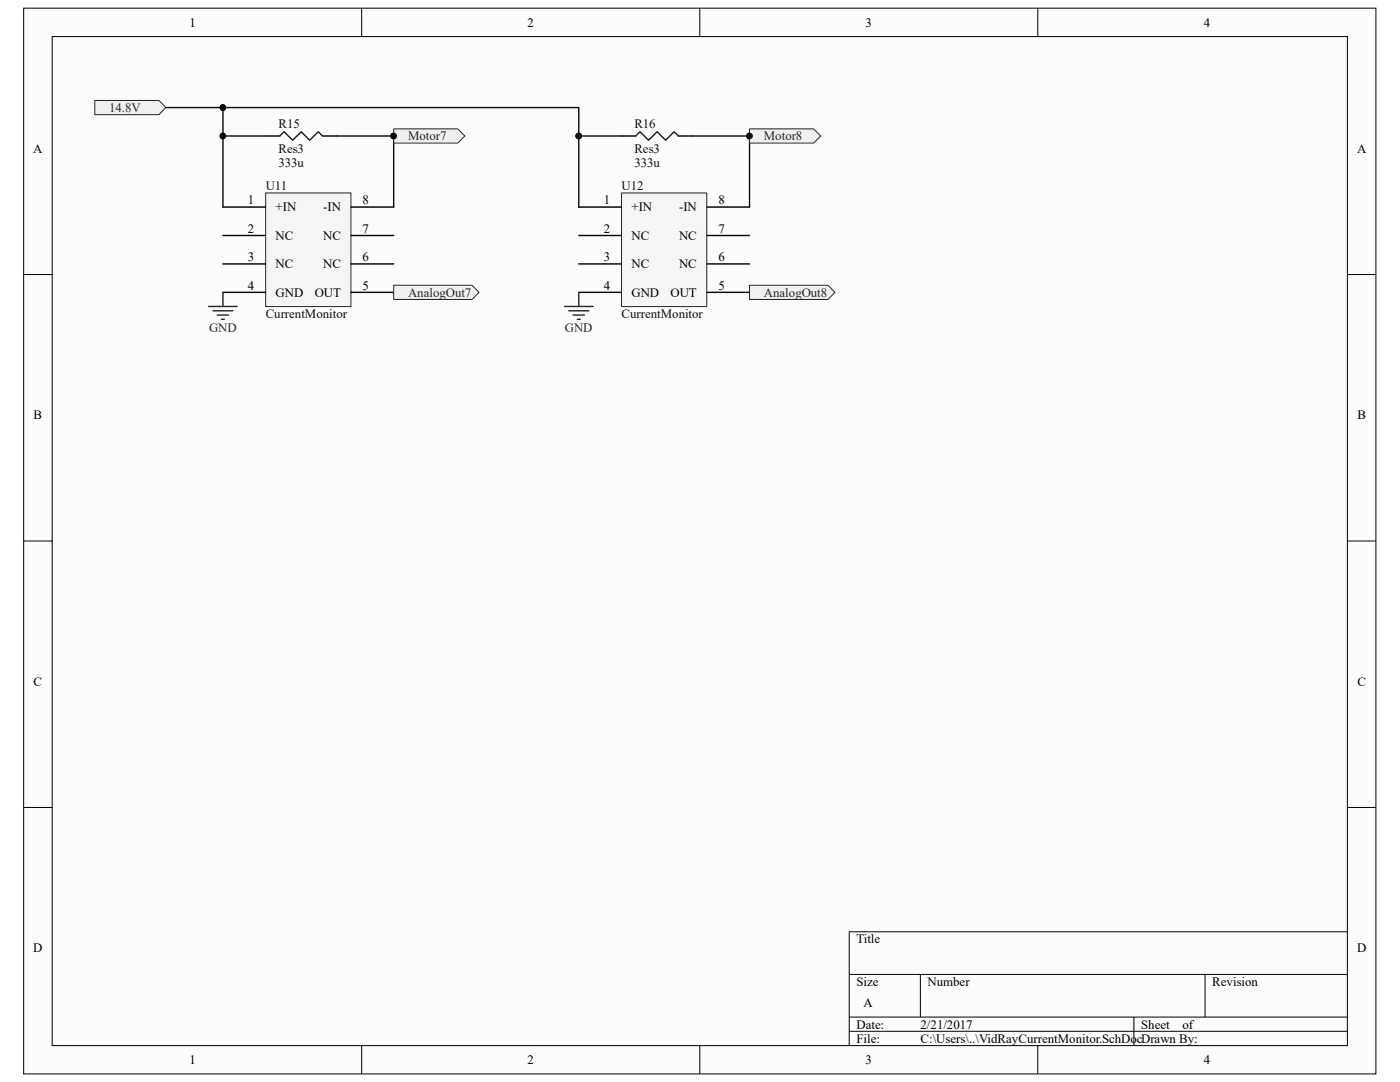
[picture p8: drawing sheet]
<svg xmlns="http://www.w3.org/2000/svg" width="279mm" height="216mm" viewBox="0 0 279 216" stroke-linecap="round" stroke-linejoin="round" font-family="sans-serif">
<path d="M4.7 1.7h269.9v212.6h-269.9z" fill="#fcfcfc"/>
<path d="M4.7 1.6h269.9v212.7h-269.9z" fill="none" stroke="#000" stroke-width=".2"/>
<path d="M10.4 7.3h258.5v201.3h-258.5z" fill="#fcfcfc"/>
<g fill="none" stroke="#000" stroke-width=".2">
<path d="M10.4 7.3h258.5v201.3h-258.5zM72.2 1.6v5.7M139.7 1.6v5.7M207.1 1.6v5.7M4.7 54.8h5.7M268.9 54.8h5.7M4.7 107.9h5.7M268.9 107.9h5.7M4.7 161.1h5.7M268.9 161.1h5.7M169.5 194.4h99.4M183.7 194.4v8.5"/>
<path d="M240.5 194.4v8.5M268.9 185.9h-99.4v22.7M72.2 208.6v5.7M139.7 208.6v5.7M169.5 202.9h99.4M169.5 205.8h99.4M207.1 208.6v5.7M226.3 202.9v5.7"/>
</g>
<path d="M53 38.5h17v22.7h-17z" fill="#f5f5f5"/>
<path d="M53 38.5h17v22.7h-17z" fill="none" stroke="#262626" stroke-width=".2"/>
<path d="M53 27.1h2.8M64.4 27.1h2.8M44.5 41.3h8.5M44.5 47h8.5M44.5 52.7h8.5M44.5 58.3h8.5M70 41.3h8.6M70 47h8.6M70 52.7h8.6M70 58.3h8.6" fill="none" stroke="#000" stroke-width=".28"/>
<path d="M55.8 27.1l.9-.8 1.7 1.7 1.7-1.7 1.7 1.7 1.7-1.7 .9 .8" fill="none" stroke="#1c1c1c" stroke-width=".28"/>
<path d="M44.5 58.3v2.9M41.6 61.2h5.7M42.5 62h4M43.3 62.9h2.3M44.2 63.7h.6" fill="none" stroke="#262626" stroke-width=".28"/>
<path d="M78.6 56.9h15.6l1.4 1.4-1.4 1.5h-15.6z" fill-rule="evenodd" fill="#f0f0f0" stroke="#262626" stroke-width=".2"/>
<path d="M124.1 38.5h17v22.7h-17z" fill="#f5f5f5"/>
<path d="M124 38.5h17.1v22.7h-17.1z" fill="none" stroke="#262626" stroke-width=".2"/>
<path d="M124 27.1h2.9M135.4 27.1h2.8M115.5 41.3h8.5M115.5 47h8.5M115.5 52.7h8.5M115.5 58.3h8.5M141.1 41.3h8.5M141.1 47h8.5M141.1 52.7h8.5M141.1 58.3h8.5" fill="none" stroke="#000" stroke-width=".28"/>
<path d="M126.9 27.1l.8-.8 1.7 1.7 1.7-1.7 1.7 1.7 1.7-1.7 .9 .8" fill="none" stroke="#1c1c1c" stroke-width=".28"/>
<path d="M115.5 58.3v2.9M112.7 61.2h5.6M113.5 62h4M114.4 62.9h2.2M115.2 63.7h.6" fill="none" stroke="#262626" stroke-width=".28"/>
<path d="M149.6 56.9h15.6l1.4 1.4-1.4 1.5h-15.6z" fill-rule="evenodd" fill="#f0f0f0" stroke="#262626" stroke-width=".2"/>
<path d="M53 27.1h-8.5v14.2M67.2 27.1h11.4v14.2M124 27.1h-8.5v14.2M138.2 27.1h11.4v14.2" fill="none" stroke="#0e0e0e" stroke-width=".28"/>
<g fill="#0e0e0e" stroke="#0e0e0e" stroke-width=".2">
<circle cx="44.5" cy="27.1" r=".56"/>
<circle cx="78.6" cy="27.1" r=".57"/>
<circle cx="115.5" cy="27.1" r=".56"/>
<circle cx="149.6" cy="27.1" r=".56"/>
</g>
<path d="M78.6 25.7h12.8l1.4 1.4-1.4 1.5h-12.8z" fill-rule="evenodd" fill="#f0f0f0" stroke="#262626" stroke-width=".2"/>
<circle cx="78.6" cy="27.1" r=".57" fill="#0e0e0e" stroke="#0e0e0e" stroke-width=".2"/>
<path d="M149.6 25.7h12.8l1.4 1.4-1.4 1.5h-12.8z" fill-rule="evenodd" fill="#f0f0f0" stroke="#262626" stroke-width=".2"/>
<circle cx="149.6" cy="27.1" r=".56" fill="#0e0e0e" stroke="#0e0e0e" stroke-width=".2"/>
<path d="M18.9 20h12.8l1.4 1.5-1.4 1.4h-12.8z" fill-rule="evenodd" fill="#f0f0f0" stroke="#262626" stroke-width=".2"/>
<path d="M33.1 21.5h11.4v5.6M44.5 21.5h71v5.6" fill="none" stroke="#0e0e0e" stroke-width=".28"/>
<g fill="#0e0e0e" stroke="#0e0e0e" stroke-width=".2">
<circle cx="44.5" cy="21.5" r=".56"/>
<circle cx="44.5" cy="27.1" r=".56"/>
<circle cx="115.5" cy="27.1" r=".56"/>
</g>
<g font-size="2.6">
<text x="37.8" y="5.3">1</text>
<text x="105.3" y="5.3">2</text>
<text x="172.8" y="5.3">3</text>
<text x="240.2" y="5.3">4</text>
<text x="6.6" y="30.5">A</text>
<text x="270.8" y="30.5">A</text>
<text x="49.5" y="40.8">1</text>
<text x="72.3" y="40.8">8</text>
<text x="120.5" y="40.8">1</text>
<text x="143.4" y="40.8">8</text>
<text x="49.5" y="46.4">2</text>
<text x="55" y="42.2">+IN</text>
<text x="55" y="47.9">NC</text>
<text x="64.5" y="47.9">NC</text>
<text x="64.5" y="42.2">-IN</text>
<text x="72.3" y="46.4">7</text>
<text x="120.5" y="46.4">2</text>
<text x="126" y="42.2">+IN</text>
<text x="126" y="47.9">NC</text>
<text x="135.5" y="47.9">NC</text>
<text x="135.5" y="42.2">-IN</text>
<text x="143.4" y="46.4">7</text>
<text x="49.5" y="52.1">3</text>
<text x="55" y="53.5">NC</text>
<text x="64.5" y="53.5">NC</text>
<text x="72.3" y="52.1">6</text>
<text x="120.5" y="52.1">3</text>
<text x="126" y="53.5">NC</text>
<text x="135.5" y="53.5">NC</text>
<text x="143.4" y="52.1">6</text>
<text x="49.5" y="57.8">4</text>
<text x="55" y="59.2">GND</text>
<text x="62.8" y="59.2">OUT</text>
<text x="72.3" y="57.8">5</text>
<text x="120.5" y="57.8">4</text>
<text x="126" y="59.2">GND</text>
<text x="133.8" y="59.2">OUT</text>
<text x="143.4" y="57.8">5</text>
<text x="6.7" y="83.7">B</text>
<text x="270.9" y="83.7">B</text>
<text x="6.7" y="136.8">C</text>
<text x="270.9" y="136.8">C</text>
<text x="6.6" y="190">D</text>
<text x="170.9" y="188.2">Title</text>
<text x="270.8" y="190">D</text>
<text x="170.9" y="196.7">Size</text>
<text x="185.1" y="196.7">Number</text>
<text x="241.9" y="196.7">Revision</text>
<text x="172.3" y="201">A</text>
<text x="170.9" y="205.2">Date:</text>
<text x="170.9" y="208.1">File:</text>
<text x="183.7" y="208.1">C:\Users\..\VidRayCurrentMonitor.SchDocDrawn By:</text>
<text x="183.7" y="205.2">2/21/2017</text>
<text x="227.8" y="205.2">Sheet</text>
<text x="236" y="205.2">of</text>
<text x="37.8" y="212.3">1</text>
<text x="105.3" y="212.3">2</text>
<text x="172.8" y="212.3">3</text>
<text x="240.2" y="212.3">4</text>
</g>
<g font-size="2.6" fill="#262626">
<text x="21.8" y="22.3">14.8V</text>
<text x="81.4" y="28">Motor7</text>
<text x="152.4" y="28">Motor8</text>
<text x="81.4" y="59.2">AnalogOut7</text>
<text x="152.4" y="59.2">AnalogOut8</text>
<text x="41.7" y="66.3">GND</text>
<text x="112.7" y="66.3">GND</text>
</g>
<g font-size="2.6" fill="#0e0e0e">
<text x="55.6" y="25.5">R15</text>
<text x="126.6" y="25.5">R16</text>
<text x="55.6" y="33.4">333u</text>
<text x="55.6" y="30.6">Res3</text>
<text x="126.6" y="33.4">333u</text>
<text x="126.6" y="30.6">Res3</text>
<text x="53" y="37.9">U11</text>
<text x="124" y="37.9">U12</text>
<text x="53" y="63.5">CurrentMonitor</text>
<text x="124" y="63.5">CurrentMonitor</text>
</g>
</svg>
